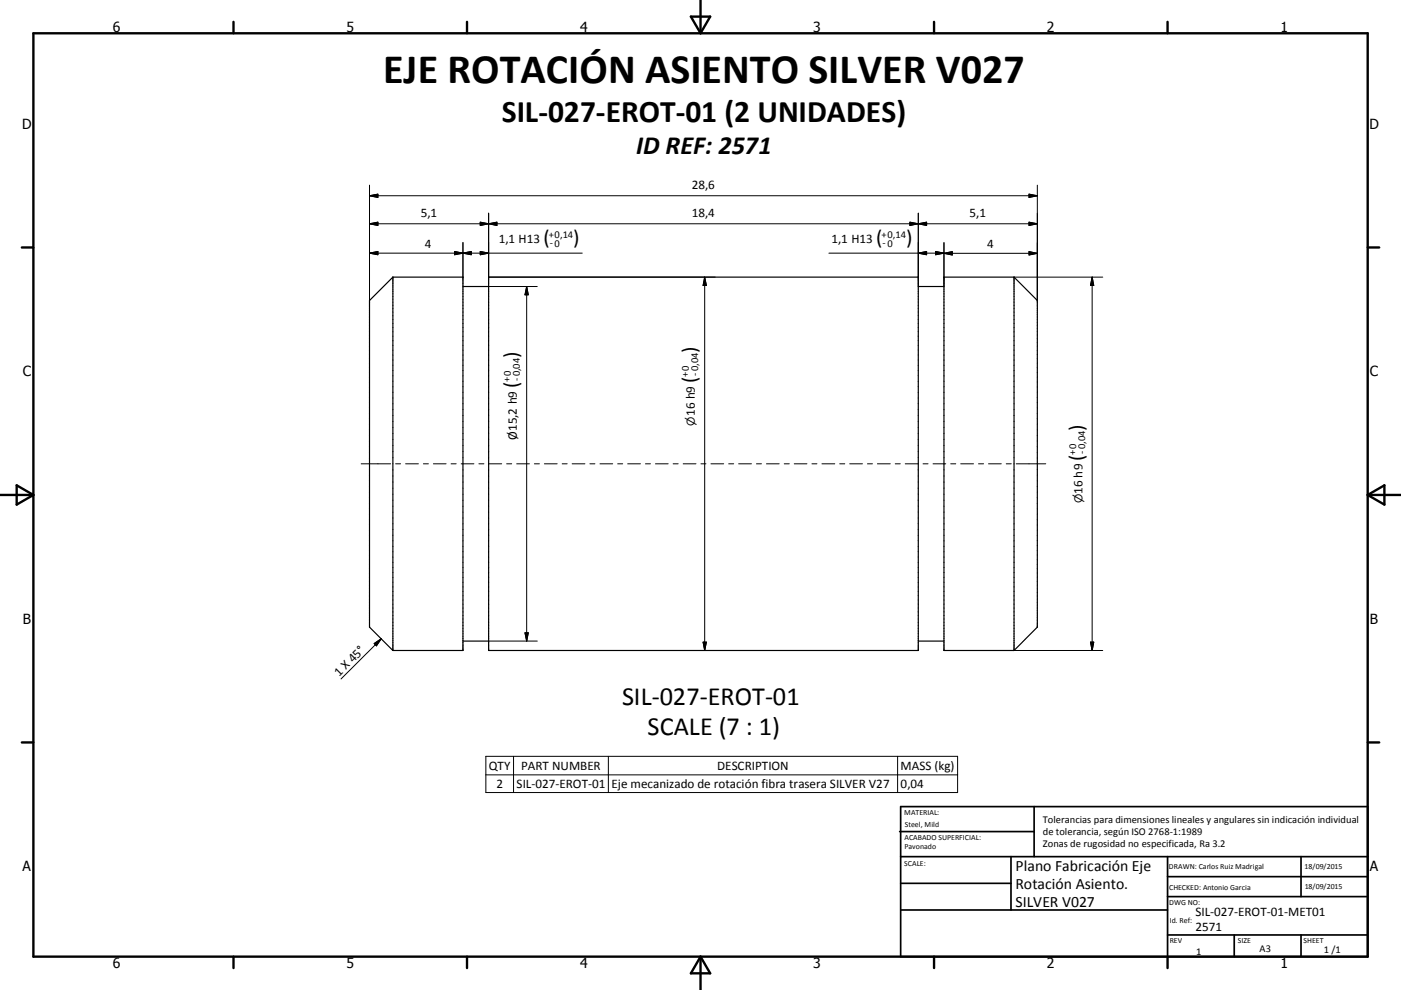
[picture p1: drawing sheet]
<svg xmlns="http://www.w3.org/2000/svg" width="420mm" height="297mm" viewBox="0 0 420 297" stroke-linecap="round" stroke-linejoin="round" font-family="sans-serif">
<path d="M117.8 83.1l-7 7v98l7 7.1M117.8 83.1v112.1M117.8 83.1h21v112.1h-21M138.8 86h7.7M146.5 83.1h128.8v112.1h-128.8zM275.3 86h7.7M304 83.1h-21v112.1h21M304 83.1v112.1M304 83.1l7 7v98l-7 7.1M138.8 192.3h7.7M275.3 192.3h7.7" fill="none" stroke="#000" stroke-width=".36"/>
<g fill="none" stroke="#000" stroke-width=".71">
<path d="M10 10h400v277h-400zM70 6.6v3.4M140 6.6v3.4M207.1 5h5.8l-2.9 5zM210 0v10M280 6.6v3.4M350 6.6v3.4M6.6 74.2h3.4M410 74.2h3.5M0 148.5h10M5 145.6l5 2.9-5 2.9zM410 148.5h10.1"/>
<path d="M410 148.5l5.1-2.9v5.8zM6.6 222.7h3.4M410 222.7h3.5M70 287v3.4M140 287v3.4M210 287v10M210 287l2.9 5h-5.8zM280 287v3.4M350 287v3.4"/>
</g>
<g fill="none" stroke="#000" stroke-width=".51">
<path d="M269.7 249.5h40.3M270 242h140v45h-140zM270 257h140M303.1 257v16M310 242v15M350 257v30M390.1 257v12M270 265h33.1M270 273h80M350 269h60M350 263h60M350 280.5h60"/>
<path d="M370 280.5v6.5M390.1 280.5v6.5"/>
</g>
<g fill="none" stroke="#000" stroke-width=".3">
<path d="M110.8 58.7h200.2M110.8 58.7l2.5-.5v1zM110.8 55.6v34.5M308.5 58.2l2.5 .5-2.5 .5zM311 55.6v34.5M110.8 67.1l2.5-.4v.9zM110.8 76l2.5-.6v1zM110.8 67.1h200.2M110.8 76h63.8M136.3 75.4l2.5 .6-2.5 .4zM138.8 72.8v10.3M138.8 76l2.5-.6v1z"/>
<path d="M144 75.4l2.5 .6-2.5 .4zM144 66.7l2.5 .4-2.5 .5zM146.5 64v19.1h67.9M146.5 67.1l2.5-.4v.9zM248.5 76h34.5M272.8 66.7l2.5 .4-2.5 .5zM275.3 64v22M275.3 76l2.5-.6v1zM275.3 67.1l2.5-.4v.9zM280.5 75.4l2.5 .6-2.5 .4zM283 76h28M283 76l2.5-.5v1z"/>
<path d="M283 72.8v13.2M308.5 66.7l2.5 .4-2.5 .5zM308.5 75.5l2.5 .5-2.5 .5zM146.5 86h14.6M157.9 86v106.3M157.9 86l.5 2.4h-1zM211.3 83.1v112.1M211.3 83.1l.5 2.6h-1zM304 83.1h26.6M327.4 83.1l.5 2.6h-1zM327.4 83.1v112.1M108.3 139.1h8.8"/>
<path d="M118.6 139.1h1.5M121.6 139.1h3.8M126.9 139.1h1.5M129.9 139.1h3.8M135.2 139.1h1.6M138.3 139.1h3.8M143.6 139.1h1.5M146.6 139.1h3.8M151.9 139.1h1.5M154.9 139.1h3.8M160.2 139.1h1.5M163.2 139.1h3.8"/>
<path d="M168.5 139.1h1.5M171.5 139.1h3.8M176.9 139.1h1.5M179.9 139.1h3.8M185.2 139.1h1.5M188.2 139.1h3.8M193.5 139.1h1.5M196.5 139.1h3.8M201.8 139.1h1.5M204.8 139.1h3.9M210.2 139.1h1.5M213.1 139.1h3.9"/>
<path d="M218.5 139.1h1.5M221.5 139.1h3.8M226.8 139.1h1.5M229.8 139.1h3.8M235.1 139.1h1.5M238.1 139.1h3.8M243.4 139.1h1.5M246.4 139.1h3.9M251.8 139.1h1.5M254.8 139.1h3.8M260.1 139.1h1.5M263.1 139.1h3.8"/>
<path d="M268.4 139.1h1.5M271.4 139.1h3.8M276.7 139.1h1.5M279.7 139.1h3.8M285 139.1h1.5M288 139.1h3.9M293.4 139.1h1.5M296.4 139.1h3.8M301.7 139.1h1.5M304.7 139.1h8.8M112.2 193.1l2.1-1.5-1.4 2.2zM114.3 191.6l-12.1 12.1"/>
<path d="M146.5 195.2h67.9M146.5 192.3h14.6M157.4 189.8h1l-.5 2.5zM210.8 192.6h1l-.5 2.6zM304 195.2h26.6M326.9 192.6h1l-.5 2.6zM145.7 226.9h141.4v10.9h-141.4zM145.7 232.5h141.4M154 226.9v10.9M182.4 226.9v10.9M269.1 226.9v10.9"/>
</g>
<g fill="#000" stroke="#000" stroke-width=".3">
<path d="M110.8 58.7l2.5-.5v1zM308.5 58.2l2.5 .5-2.5 .5zM110.8 76l2.5-.6v1zM110.8 67.1l2.5-.4v.9zM136.3 75.4l2.5 .6-2.5 .4zM138.8 76l2.5-.6v1zM144 75.4l2.5 .6-2.5 .4zM144 66.7l2.5 .4-2.5 .5zM146.5 67.1l2.5-.4v.9zM272.8 66.7l2.5 .4-2.5 .5zM275.3 76l2.5-.6v1zM275.3 67.1l2.5-.4v.9z"/>
<path d="M280.5 75.4l2.5 .6-2.5 .4zM283 76l2.5-.5v1zM308.5 75.5l2.5 .5-2.5 .5zM308.5 66.7l2.5 .4-2.5 .5zM157.9 86l.5 2.4h-1zM211.3 83.1l.5 2.6h-1zM327.4 83.1l.5 2.6h-1zM112.2 193.1l2.1-1.5-1.4 2.2zM157.4 189.8h1l-.5 2.5zM210.8 192.6h1l-.5 2.6zM326.9 192.6h1l-.5 2.6z"/>
</g>
<text font-size="12.6" x="114.9" y="24.9">EJE ROTACIÓN ASIENTO SILVER V027</text>
<text font-size="9.4" x="150.5" y="36.7">SIL-027-EROT-01 (2 UNIDADES)</text>
<g font-size="7.9">
<text x="190.8" y="46.1">ID REF: 2571</text>
<text x="186.5" y="211.6">SIL-027-EROT-01</text>
<text x="194.1" y="220.6">SCALE (7 : 1)</text>
</g>
<g font-size="6.3">
<text x="162.9" y="73.3">(</text>
<text x="171.9" y="73.3">)</text>
<text x="262.7" y="73.3">(</text>
<text x="271.7" y="73.3">)</text>
<text x="155.3" y="107.4" transform="rotate(-90 155.3 107.4)">)</text>
<text x="208.7" y="105.8" transform="rotate(-90 208.7 105.8)">)</text>
<text x="155.3" y="116.3" transform="rotate(-90 155.3 116.3)">(</text>
<text x="208.7" y="114.8" transform="rotate(-90 208.7 114.8)">(</text>
<text x="324.8" y="129.2" transform="rotate(-90 324.8 129.2)">)</text>
<text x="324.8" y="138.2" transform="rotate(-90 324.8 138.2)">(</text>
</g>
<g font-size="4.7">
<text x="304.5" y="261.2">Plano Fabricación Eje</text>
<text x="304.5" y="266.6">Rotación Asiento.</text>
<text x="304.5" y="272">SILVER V027</text>
</g>
<g font-size="4.2">
<text x="33.9" y="9.6">6</text>
<text x="103.9" y="9.6">5</text>
<text x="173.9" y="9.6">4</text>
<text x="243.8" y="9.6">3</text>
<text x="313.9" y="9.6">2</text>
<text x="383.9" y="9.6">1</text>
<text x="6.7" y="38.7">D</text>
<text x="410.5" y="38.7">D</text>
<text x="6.9" y="112.9">C</text>
<text x="410.7" y="112.9">C</text>
<text x="6.9" y="187.1">B</text>
<text x="410.7" y="187.1">B</text>
<text x="6.8" y="261.4">A</text>
<text x="410.7" y="261.4">A</text>
<text x="33.9" y="290.4">6</text>
<text x="103.9" y="290.4">5</text>
<text x="173.9" y="290.4">4</text>
<text x="243.8" y="290.4">3</text>
<text x="313.9" y="290.4">2</text>
<text x="383.9" y="290.4">1</text>
</g>
<g font-size="3.9">
<text x="207.4" y="56.6">28,6</text>
<text x="126.2" y="65.1">5,1</text>
<text x="207.4" y="65.1">18,4</text>
<text x="290.7" y="65.1">5,1</text>
<text x="127.3" y="74.4">4</text>
<text x="149.5" y="73">1,1 H13</text>
<text x="249.3" y="73">1,1 H13</text>
<text x="296" y="74.5">4</text>
<text x="208.4" y="124.9" transform="rotate(-90 208.4 124.9)">16 h9</text>
<text x="154.9" y="132" transform="rotate(-90 154.9 132)">Ø15,2 h9</text>
<text x="324.5" y="148.3" transform="rotate(-90 324.5 148.3)">16 h9</text>
<text x="101.7" y="203.1" transform="rotate(-45 101.7 203.1)">1 X 45°</text>
<text x="146.6" y="230.9">QTY</text>
<text x="156.2" y="230.9">PART NUMBER</text>
<text x="215" y="230.9">DESCRIPTION</text>
<text x="270" y="231.1">MASS (kg)</text>
<text x="148.8" y="236.4">2</text>
<text x="154.9" y="236.4">SIL-027-EROT-01</text>
<text x="183.3" y="236.5">Eje mecanizado de rotación fibra trasera SILVER V27</text>
<text x="270" y="236.4">0,04</text>
<text x="358.4" y="274.9">SIL-027-EROT-01-MET01</text>
<text x="358.4" y="279.4">2571</text>
</g>
<g font-size="3.3">
<text x="208.4" y="127.7" transform="rotate(-90 208.4 127.7)">⌀</text>
<text x="324.5" y="151" transform="rotate(-90 324.5 151)">⌀</text>
</g>
<g font-size="3.1">
<text x="164.6" y="71.5">+0,14</text>
<text x="264.3" y="71.5">+0,14</text>
<text x="164.8" y="73.9">-0</text>
<text x="264.6" y="73.9">- 0</text>
<text x="206.4" y="113.2" transform="rotate(-90 206.4 113.2)">+0</text>
<text x="209.3" y="112.9" transform="rotate(-90 209.3 112.9)">-0,04</text>
<text x="153" y="114.7" transform="rotate(-90 153 114.7)">+0</text>
<text x="155.9" y="114.4" transform="rotate(-90 155.9 114.4)">-0,04</text>
<text x="322.5" y="136.6" transform="rotate(-90 322.5 136.6)">+0</text>
<text x="325.4" y="136.2" transform="rotate(-90 325.4 136.2)">-0,04</text>
<text x="312.7" y="246.8">Tolerancias para dimensiones lineales y angulares sin indicación individual</text>
<text x="312.7" y="250.4">de tolerancia, según ISO 2768-1:1989</text>
<text x="312.7" y="254">Zonas de rugosidad no especificada, Ra 3.2</text>
<text x="358.6" y="286.5">1</text>
<text x="377.6" y="285.6">A3</text>
<text x="396.9" y="285.9">1 /1</text>
</g>
<g font-size="2.4">
<text x="271.1" y="244.4">MATERIAL:</text>
<text x="271.2" y="252">ACABADO SUPERFICIAL:</text>
<text x="271.3" y="248">Steel, Mild</text>
<text x="271.2" y="254.7">Pavonado</text>
<text x="271.1" y="259.7">SCALE:</text>
<text x="350.4" y="260.8">DRAWN: Carlos Ruiz Madrigal</text>
<text x="391.1" y="260.6">18/09/2015</text>
<text x="350.5" y="267">CHECKED: Antonio Garcia</text>
<text x="391.2" y="266.7">18/09/2015</text>
<text x="350.5" y="271.4">DWG NO:</text>
<text x="350.7" y="276.9">Id. Ref:</text>
<text x="350.7" y="282.8">REV</text>
<text x="371.1" y="282.9">SIZE</text>
<text x="390.8" y="283">SHEET</text>
</g>
</svg>
